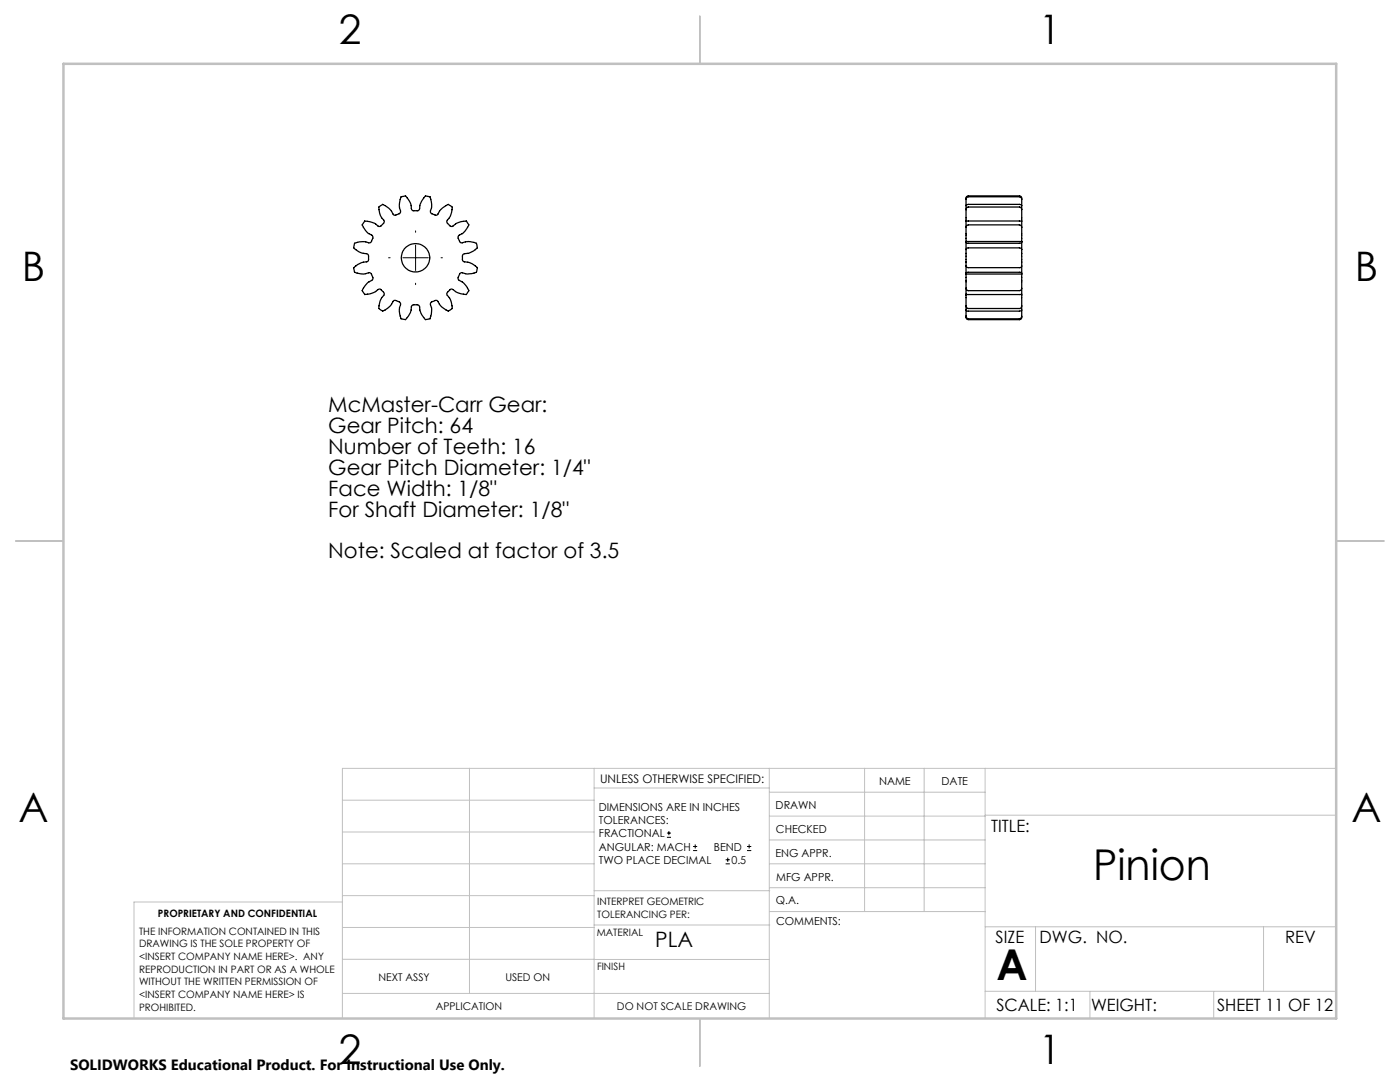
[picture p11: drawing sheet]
<svg xmlns="http://www.w3.org/2000/svg" width="279mm" height="216mm" viewBox="0 0 279 216" stroke-linecap="round" stroke-linejoin="round" font-family="sans-serif">
<g fill="none" stroke="#000" stroke-width=".25">
<path d="M192.8 39.8l.1-.3 .4-.2h10.2l.3 .1 .1 .4M192.8 39.8v1.2M192.8 39.8v-.1a.51 .51 0 0 1 .5-.6h10.1a.6 .6 0 0 1 .5 .7M203.9 39.8v1.2M72.8 44.1h.3a4 4 0 0 1 2.6 1.1l.3-.1a1.13 1.13 0 0 0 .6-1.2 3.5 3.5 0 0 1-1-2.6l.4-.3a.4 .4 0 0 1 .7 0 4.8 4.8 0 0 1 2 1.9h.3a.91 .91 0 0 0 .9-.8 3.8 3.8 0 0 1 .1-2.8l.5-.1a.49 .49 0 0 1 .5-.1 .49 .49 0 0 1 .3 .4 3.9 3.9 0 0 1 .9 2.4l.3 .2a1.21 1.21 0 0 0 1.2-.4 4 4 0 0 1 1.2-2.6l.5 .1a.39 .39 0 0 1 .4 0 .39 .39 0 0 1 .1 .4 3.8 3.8 0 0 1 0 2.7l.2 .3 .9 .4 .4-.2a3.9 3.9 0 0 1 2.1-2l.4 .2a.52 .52 0 0 1 .3 .8 4.5 4.5 0 0 1-1 2.4l.1 .3 .6 .6 .4 .1a3.8 3.8 0 0 1 2.7-1.1l.4 .5a.46 .46 0 0 1-.1 .8 3.1 3.1 0 0 1-1.8 1.6l-.1 .4 .3 .8a.39 .39 0 0 0 .6 .2 3.7 3.7 0 0 1 2.8 .1l.1 .5a.52 .52 0 0 1-.3 .8 4 4 0 0 1-2.4 .9l-.2 .3a1.21 1.21 0 0 0 .3 1.2 3.6 3.6 0 0 1 2.6 1.2v.4a.65 .65 0 0 1-.6 .7 4.3 4.3 0 0 1-2.6-.1l-.2 .2a1.04 1.04 0 0 0-.1 1.4 3.6 3.6 0 0 1 1.9 2l-.3 .4a.48 .48 0 0 1-.3 .4 .48 .48 0 0 1-.5-.1 3.9 3.9 0 0 1-2.3-1h-.3a1.21 1.21 0 0 0-.7 1.2 3.7 3.7 0 0 1 1 2.7l-.3 .2a.49 .49 0 0 1-.9 0 5.2 5.2 0 0 1-1.8-1.9h-.2a1.11 1.11 0 0 0-1.1 .9 4 4 0 0 1-.1 2.8l-.4 .1a.52 .52 0 0 1-.8-.3 3.9 3.9 0 0 1-1-2.4l-.2-.2a1.24 1.24 0 0 0-1.3 .3 4 4 0 0 1-1.2 2.7l-.4-.1a.52 .52 0 0 1-.6-.6 4.3 4.3 0 0 1 0-2.6l-.2-.2a1.25 1.25 0 0 0-1.2-.2 3.9 3.9 0 0 1-2.1 2l-.4-.3a.52 .52 0 0 1-.4-.8 4.1 4.1 0 0 1 1.1-2.3l-.1-.3a1.11 1.11 0 0 0-1.1-.7 4.1 4.1 0 0 1-2.7 1.1l-.3-.4a.51 .51 0 0 1 0-.9 4 4 0 0 1 1.9-1.7v-.4a1.37 1.37 0 0 0-.7-1 3.8 3.8 0 0 1-2.9-.1l-.1-.4a.52 .52 0 0 1 .3-.8 4.1 4.1 0 0 1 2.4-.9l.2-.3a1.21 1.21 0 0 0-.4-1.3 3.6 3.6 0 0 1-2.6-1.1l.1-.5a.53 .53 0 0 1 .6-.6 5.2 5.2 0 0 1 2.6 0l.3-.2a.94 .94 0 0 0 0-1.3 3.6 3.6 0 0 1-1.9-2zM192.8 49.8l.3-.3h10.4h.3l.1 .3M192.8 49.8v3.3M192.8 48.4l.3 .1h10.5l.3-.1M192.8 53.1l.2 .2 .2 .1h10.4l.3-.3M192.8 53.1v1.4M192.8 54.5l.3-.2h10.5l.3 .2M192.8 48.4v1.4"/>
<path d="M192.8 54.5v.1M192.8 48.2v.2M192.8 45.4l.1-.4 .4-.1h10.2l.3 .1 .1 .4M192.8 44.2h11.1M192.8 45.4v2.8h11.1v-2.8M192.8 57.5v.2l.4 .3h10.2l.4-.2 .1-.3M192.8 57.5v-2.8h11.1v2.8M192.8 58.7h11.1M192.8 57.5v1.2M192.8 44.2v1.2M192.8 41l.4-.2h10.2l.5 .2M192.8 41.8l.2-.4 .3-.1h10.2l.3 .2 .1 .3"/>
<path d="M192.8 41.8v2.4M192.8 58.7v2.3M192.8 41v.8M203.9 49.8v3.3M203.9 48.4v1.4M203.9 53.1v1.4M203.9 54.5v.1M203.9 48.2v.2M203.9 44.2v1.2M203.9 57.5v1.2M203.9 41v.8M203.9 41.8v2.4"/>
<path d="M203.9 58.7v2.3M192.8 61v.2l.4 .4h10.4l.3-.6M192.8 61.8l.3 .3h10.4l.4-.3M192.8 61v.8M192.8 63.1v.2l.4 .3h10.2l.4-.2 .1-.3M192.8 61.8v1.3M192.8 63.1v.2a.47 .47 0 0 0 .5 .5h10.1a.6 .6 0 0 0 .5-.7M203.9 61v.8M203.9 61.8v1.3"/>
<circle cx="82.9" cy="51.5" r="2.84"/>
</g>
<g fill="none" stroke="#000" stroke-width=".2">
<path d="M77.5 51.4h.4M80.4 51.4h5.1M82.9 46.1v.3M82.9 48.9v5.1M82.9 56.5v.3M88 51.4h.3M133.1 167.1h.8M133.1 166.2h.8M133.5 165.8v.9M138.3 169.7h.8M138.3 168.9h.8M138.7 168.5v.8"/>
<path d="M144.8 172.4h.9M144.8 171.6h.9M145.2 171.1v.9M149.1 169.7h.8M149.1 168.9h.8M149.5 168.5v.8"/>
</g>
<g fill="none" stroke="#c0c0c0" stroke-width=".2">
<path d="M68.3 159.7h50.3M93.7 153.3v44.9M118.6 153.3v49.9M118.6 157.2h34.9M153.5 153.3v49.9M153.5 158.1h43.1M172.5 153.3v28.6M184.4 153.3v28.6M196.6 153.3v49.9M266.7 153.3h-198.4v49.9M68.3 178.7h50.3M68.3 172.4h50.3"/>
<path d="M68.3 166h50.3M68.3 180h-41.6v23.2M118.6 177.7h35M153.5 167.6h43.1M153.5 162.8h43.1M153.5 172.4h43.1M153.5 177.1h43.1M196.6 162.7h70.1M68.3 198.2h85.2M68.3 191.4l85.2 .1M68.3 185.1h50.3M118.6 184.6h35"/>
<path d="M153.6 181.9h43M196.6 197.8h70.1M196.6 184.9h70.1M206.7 184.9v12.9M217.5 197.8v5.4M242.2 197.8v5.4M252.2 184.9v12.9"/>
</g>
<path d="M139.7 3.2v9.5M3.1 107.9h9.6M266.7 107.9h9.5M139.7 203.2v9.6" fill="none" stroke="#c0c0c0" stroke-width=".25"/>
<path d="M12.7 12.7h254v190.5h-254z" fill="none" stroke="#c0c0c0" stroke-width=".5"/>
<g font-size="8.5">
<text x="218.2" y="175.5">Pinion</text>
<text x="198.9" y="195.5">A</text>
</g>
<g font-size="8.1">
<text x="67.6" y="8.9">2</text>
<text x="207.3" y="8.9">1</text>
<text x="4.4" y="56.2">B</text>
<text x="270.4" y="56.2">B</text>
<text x="3.7" y="164.1">A</text>
<text x="269.7" y="164.1">A</text>
<text x="67.6" y="212.4">2</text>
<text x="207.3" y="212.4">1</text>
</g>
<g font-size="4.2">
<text x="65.5" y="82.2">McMaster-Carr Gear:</text>
<text x="65.5" y="86.4">Gear Pitch: 64</text>
<text x="65.5" y="90.6">Number of Teeth: 16</text>
<text x="65.5" y="94.7">Gear Pitch Diameter: 1/4&quot;</text>
<text x="65.5" y="98.9">Face Width: 1/8&quot;</text>
<text x="65.5" y="103.1">For Shaft Diameter: 1/8&quot;</text>
<text x="65.5" y="111.4">Note: Scaled at factor of 3.5</text>
<text x="130.8" y="189">PLA</text>
</g>
<g font-size="3.4">
<text x="197.8" y="166">TITLE:</text>
<text x="198.7" y="188.1">SIZE</text>
<text x="207.5" y="188.1">DWG. NO.</text>
<text x="256.5" y="188.2">REV</text>
<text x="198.8" y="201.7">SCALE: 1:1</text>
<text x="217.7" y="201.8">WEIGHT:</text>
<text x="242.9" y="201.8">SHEET 11 OF 12</text>
</g>
<text font-size="3" x="14" y="213.5">SOLIDWORKS Educational Product. For Instructional Use Only.</text>
<text font-size="2.4" x="119.8" y="156.2">UNLESS OTHERWISE SPECIFIED:</text>
<g font-size="2.2">
<text x="119.5" y="161.8">DIMENSIONS ARE IN INCHES</text>
<text x="154.8" y="161.4">DRAWN</text>
<text x="175.4" y="156.6">NAME</text>
<text x="187.9" y="156.7">DATE</text>
<text x="119.5" y="164.4">TOLERANCES:</text>
<text x="119.5" y="167.1">FRACTIONAL</text>
<text x="154.9" y="166.3">CHECKED</text>
<text x="119.5" y="169.7">ANGULAR: MACH</text>
<text x="119.5" y="172.4">TWO PLACE DECIMAL</text>
<text x="142.5" y="169.7">BEND</text>
<text x="146" y="172.4">0.5</text>
<text x="154.8" y="170.9">ENG APPR.</text>
<text x="154.9" y="175.7">MFG APPR.</text>
<text x="154.9" y="180.4">Q.A.</text>
<text x="154.9" y="184.6">COMMENTS:</text>
</g>
<g font-size="2.1">
<text x="75.5" y="195.7">NEXT ASSY</text>
<text x="100.9" y="195.7">USED ON</text>
<text x="86.9" y="201.5">APPLICATION</text>
<text x="123.1" y="201.6">DO NOT SCALE DRAWING</text>
</g>
<g font-size="2">
<text x="31.5" y="182.9">PROPRIETARY AND CONFIDENTIAL</text>
<text x="119.2" y="180.6">INTERPRET GEOMETRIC</text>
<text x="119.2" y="183.1">TOLERANCING PER:</text>
<text x="27.8" y="186.5">THE INFORMATION CONTAINED IN THIS</text>
<text x="27.8" y="189">DRAWING IS THE SOLE PROPERTY OF</text>
<text x="27.8" y="191.6">&lt;INSERT COMPANY NAME HERE&gt;. ANY</text>
<text x="119.1" y="186.7">MATERIAL</text>
<text x="27.8" y="194.1">REPRODUCTION IN PART OR AS A WHOLE</text>
<text x="27.8" y="196.6">WITHOUT THE WRITTEN PERMISSION OF</text>
<text x="119.1" y="193.5">FINISH</text>
<text x="27.8" y="199.1">&lt;INSERT COMPANY NAME HERE&gt; IS</text>
<text x="27.8" y="201.7">PROHIBITED.</text>
</g>
</svg>
